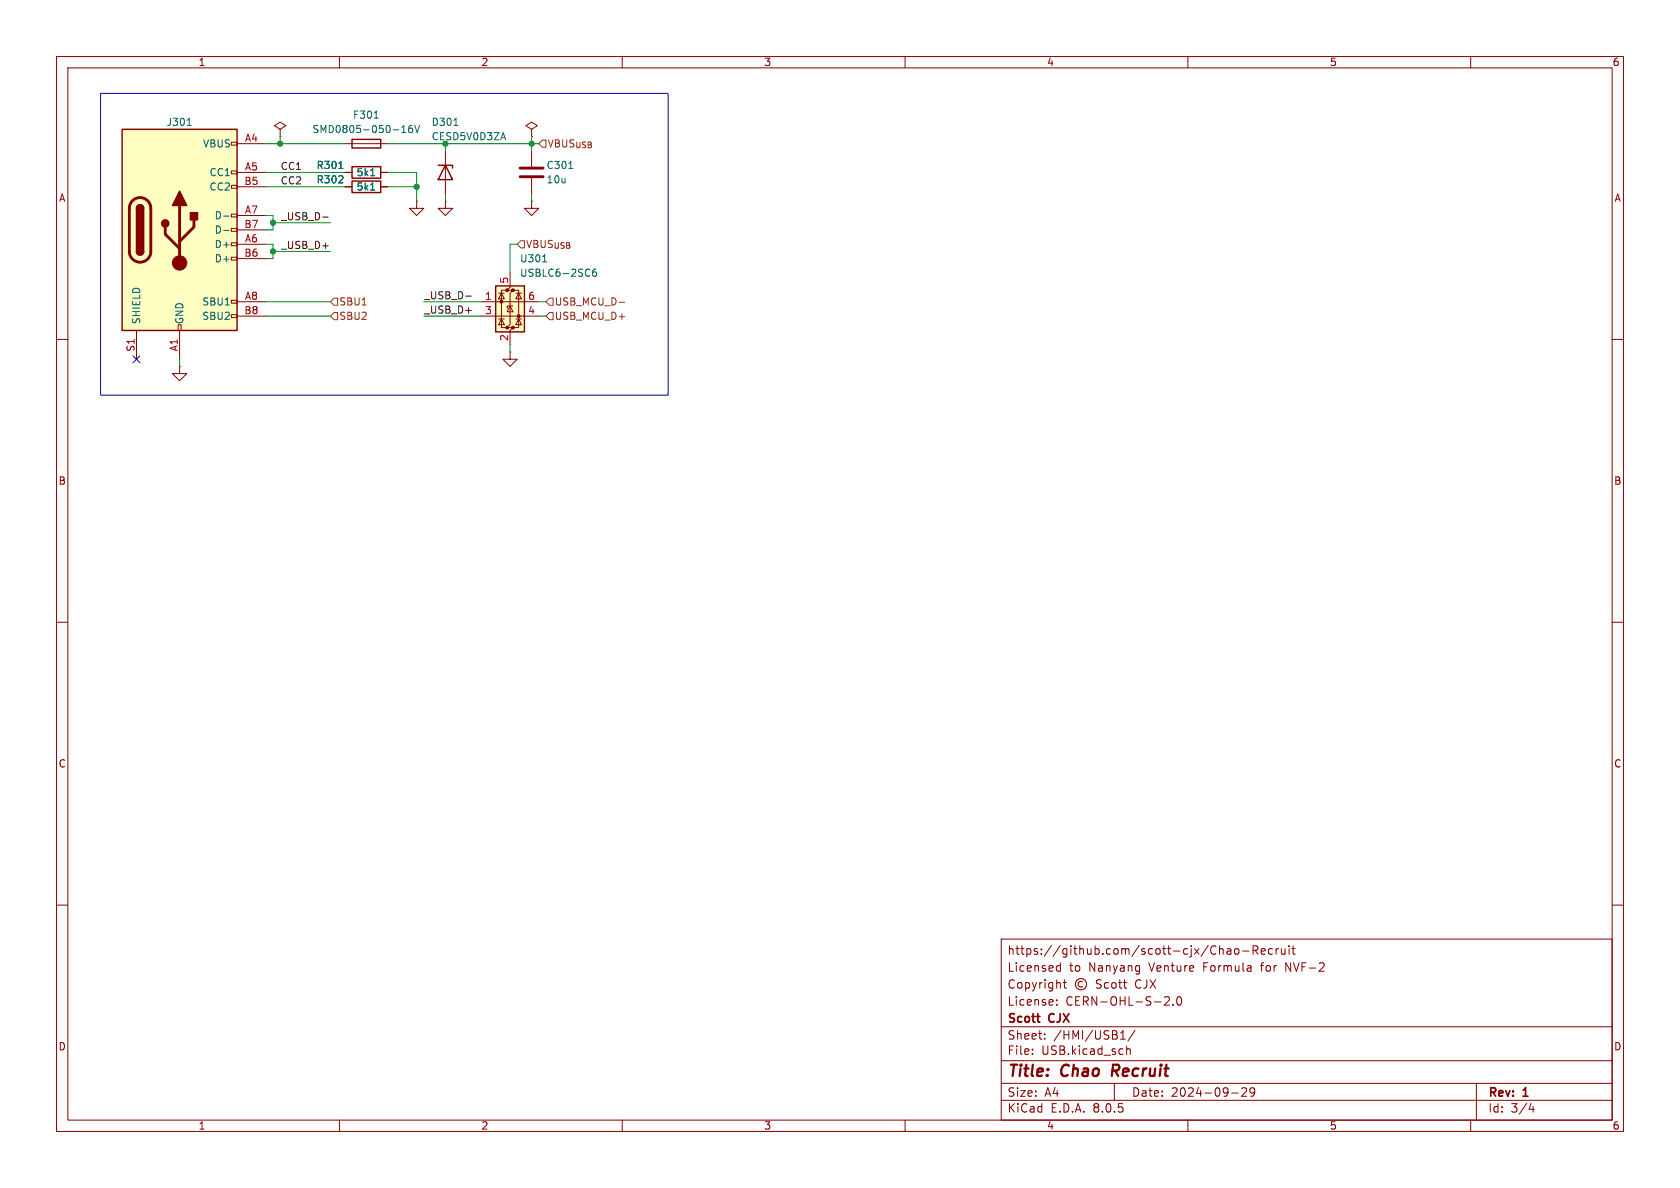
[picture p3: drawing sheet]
<svg xmlns="http://www.w3.org/2000/svg" width="297mm" height="210mm" viewBox="0 0 297 210" stroke-linecap="round" stroke-linejoin="round" font-family="sans-serif">
<g fill="none" stroke="#840000" stroke-width=".18">
<path d="M10 10h277v190h-277zM12 12h273v186h-273zM60 10v2M110 10v2M160 10v2M210 10v2M260 10v2M61 33h1.2M67.3 33h1.3M94 35.6v1.2h1.2l-1.2 1.3-1.3-1.3h1.3M94 35.6h.1M94 26.7v2.8"/>
<path d="M94 31.5v2.8M10 60h2M285 60h2M31.7 64.8v1.2h1.3l-1.3 1.3-1.2-1.3h1.2M31.7 64.8h.1M10 110h2M285 110h2M10 160h2M285 160h2M177 166h108v32h-108zM186.8 177.6v.1M186.8 176.8v.1"/>
<path d="M186.9 171.6h.6M186.9 170.8h.6M187.5 170.2v1.5M188 173.7h.5M188.2 173.2v1.3l.3 .2M191.4 173.6a.52 .52 0 0 0-.8 .4 .52 .52 0 0 0 .8 .4M194.7 173.3l-.6-.1-.3 .3 .2 .3 .6 .3v.5l-.2 .1-.6-.1M196 173.8l-.5-.1-.3 .3v.4l.2 .2h.6M196.6 173.8l.2-.1 .4 .1 .1 .6-.1 .2-.4 .1-.2-.1zM197.7 173.7h.6M198 173.2v1.3l.3 .2M198.6 173.7h.6"/>
<path d="M198.8 173.2v1.3l.4 .2M205.9 176.3l.6-.1 .2 .1v.3l-.9 1.1h.9M207.4 177.6v.1M208.2 176.3l.2-.1a.81 .81 0 0 1 .6 .6 .81 .81 0 0 1-.3 .8l-.2 .1a.81 .81 0 0 1-.3-1.4zM217 167.8h.5l.1 .9M217.6 168.1h-.5a.29 .29 0 0 0-.2 .3 .29 .29 0 0 0 .2 .3l.5-.1M218.3 167.8l.2-.1 .5 .1v.6l-.1 .2-.4 .1-.2-.1zM219.7 168.1h1.1M221.5 168l.7-.1 .2-.2-.1-.4-.2-.1h-.6v1.5M221.9 168l.5 .7M223 168.2l.7-.1-.1-.3-.4-.1-.2 .2v.7h.6M225 167.8l-.5-.1-.3 .3v.4l.2 .2h.6"/>
<path d="M225.6 167.7v1M226 167.7l-.3 .1-.1 .2M226.5 167.7l.1 .9 .4 .1 .2-.1M227.2 167.7v1M227.9 167.2v.1M227.9 167.7v1M228.4 167.7h.6M228.6 167.2v1.3l.4 .2M60 198v2M110 198v2M160 198v2M177 194.5h108"/>
<path d="M177 191.5h108M177 187.5h108M177 181.5h108M182.5 186.3v.1M182.5 185.5v.1M184.7 183.6v.1M184.7 182.8v.1M197 191.5v3M198.1 183.7h.9M198.1 182.6l.4-.4v1.5M199.2 184.9v1.5M199.2 185.5l.2-.1 .3 .1 .1 .9"/>
<path d="M200.7 182.1l-1.3 2M210 198v2M217.7 193.2h1.2M219.5 192.4l.6-.1 .2 .1 .1 .3-.9 1.1h.9M221.8 192.9l-.3 .3h-.3l-.2-.3 .1-.5 .4-.1 .2 .1a.99 .99 0 0 1-.3 1.4h-.3M260 198v2M261 191.5v6.5M270.7 195l-.4 1.1h.9M271 195.6v1"/>
<circle cx="191.1" cy="174" r="1"/>
</g>
<path d="M196.8 188.2l-.3 2" fill="none" stroke="#840000" stroke-width=".4"/>
<path d="M62.2 32h5.1v2h-5.1z" fill="none" stroke="#840000" stroke-width=".25"/>
<path d="M65.5 33.6h.8M100.6 29.8h.7" fill="none" stroke="#006464" stroke-width=".18"/>
<path d="M91.9 31.2h4.1M91.9 29.7h4.1" fill="none" stroke="#840000" stroke-width=".51"/>
<path d="M87.6 50.5h5.1v8.2h-5.1z" fill="#ffffc2"/>
<g fill="#840000" stroke="#840000" stroke-width=".18">
<circle cx="88.6" cy="53.3" r=".25"/>
<circle cx="89.7" cy="57.9" r=".25"/>
<circle cx="89.7" cy="51.3" r=".25"/>
<circle cx="90.7" cy="57.9" r=".25"/>
<circle cx="90.7" cy="51.3" r=".25"/>
<circle cx="91.7" cy="55.9" r=".25"/>
</g>
<g fill="none" stroke="#840000" stroke-width=".18">
<path d="M49.5 22.9l1-.7-1-.6-1 .6 1 .7v1.2M49.5 24.1h.1M73.7 35.6v1.2h1.2l-1.2 1.3-1.3-1.3h1.3M73.7 35.6h.1M78.7 35.6v1.2h1.3l-1.3 1.3-1.2-1.3h1.2M78.7 35.6h.1M85.1 55.9h10.1M85.1 53.3h10.1M88.1 56.4h1.1M88.1 51.8h1.1M88.6 51.8l.6 1h-1.1zM88.6 56.4l.6 1h-1.1z"/>
<path d="M89.7 51.3h-1.1v6.6h1.1M90.2 54.1l.5 1h-1zM90.2 48.3v2.5l-.5 .5h1l-.5 .5v5.6l-.5 .5h1l-.5 .5v2.6M90.7 54.1h-1v.4M90.7 51.3h1v6.6h-1M91.2 56.4h1M91.2 51.8h1M91.7 56.4l.5 1h-1zM91.7 51.8l.5 1h-1zM90.2 62.2v1.3h1.2l-1.2 1.3-1.3-1.3h1.3M90.2 62.2h.1"/>
</g>
<path d="M87.6 50.5h5.1v8.2h-5.1z" fill="none" stroke="#840000" stroke-width=".25"/>
<path d="M95.9 46.3h.7M105.4 47.6h-.4a.85 .85 0 0 0 0 1.2l.4-.1 .1-.4-.3-.2h-.3l-.1 .2" fill="none" stroke="#006464" stroke-width=".18"/>
<path d="M21.6 22.9h20.3v35.5h-20.3z" fill="#ffffc2"/>
<g fill="none" stroke="#840000" stroke-width=".18">
<path d="M40.9 37.8h1v.6h-1zM40.9 32.8h1v.5h-1zM40.9 30.2h1v.5h-1zM40.9 25.1h1v.6h-1zM41.9 25.4h5.1M41.9 30.5h5.1M41.9 38.1h5.1M41.9 33h5.1M61 25.4h7.6M61 30.5h1.2M61 33h1.2M67.3 30.5h1.3"/>
<path d="M67.3 33h1.3M78.7 26.7v7.6M94 22.9l1-.7-1-.6-1 .6 1 .7v1.2M94 24.1h.1M24.1 58.4v5.1M31.5 57.4h.5v1h-.5zM31.7 58.4v5.1M40.9 55.6h1v.5h-1zM40.9 53.1h1v.5h-1zM40.9 45.5h1v.5h-1zM40.9 42.9h1v.5h-1zM40.9 40.4h1v.5h-1z"/>
<path d="M41.9 43.2h5.1M41.9 53.3h5.1M41.9 45.7h5.1M41.9 40.6h5.1M41.9 55.9h5.1"/>
</g>
<path d="M21.6 22.9h20.3v35.5h-20.3zM24.1 36.8a.64 .64 0 0 1 .7-.6 .64 .64 0 0 1 .6 .6M62.2 24.6h5.1v1.6h-5.1zM62.2 29.5h5.1v2h-5.1zM77.5 29.2h2.5v.5M78.7 29.2l1.3 2.6h-2.5zM24.1 44.5a.64 .64 0 0 0 .7 .6 .64 .64 0 0 0 .6-.6" fill="none" stroke="#840000" stroke-width=".25"/>
<path d="M23.4 35.5a1.9 1.9 0 0 1 2.1-.4 1.9 1.9 0 0 1 1.2 1.7v7.7a1.91 1.91 0 0 1-1.9 1.8 1.91 1.91 0 0 1-1.9-1.8v-7.8l.1-.7zM31.7 36.3v10.2M34.3 38.9v1.2l-2.6 2.6M29.2 40.1v1.3l2.5 2.5" fill="none" stroke="#840000" stroke-width=".51"/>
<g fill="#840000" stroke="#840000" stroke-width=".25">
<path d="M24.1 44.5h1.3a.64 .64 0 0 1-.6 .6 .64 .64 0 0 1-.7-.6z"/>
<path d="M24.1 36.8h1.3v7.7h-1.3z"/>
<path d="M24.3 36.4a.64 .64 0 0 1 .7-.2 .64 .64 0 0 1 .4 .6h-1.3z"/>
<path d="M31.7 33.8l1.3 2.5h-2.5z"/>
<path d="M33.7 37.6h1.2v1.3h-1.2z"/>
<circle cx="29.2" cy="39.5" r=".63"/>
</g>
<circle cx="31.7" cy="46.5" r="1.27" fill="#840000" stroke="#840000" stroke-width=".18"/>
<path d="M33.1 22.2h.7M39.5 38.2h1M59.9 29.8h.7M65.5 31.1h.8M65.5 33.6h.8M66.2 20.9h.7M71 23.4h.8M71 22.5l.4-.3v1.2M72.8 22.2h-.3a.85 .85 0 0 0 0 1.2l.4-.1 .1-.4-.3-.2h-.3l-.2 .2M73.3 22.2l.5 1.2 .4-1.2M80.2 22.2h.8M39.5 40.7h1" fill="none" stroke="#006464" stroke-width=".18"/>
<path d="M95.9 24.8h.6v1.2h-.6l-.7-.6zM59.1 52.7h.6v1.3h-.6l-.7-.7zM59.1 55.2h.6v1.3h-.6l-.7-.6zM92.1 42.5h.6v1.3h-.6l-.7-.6zM97.2 52.7h.6v1.3h-.6l-.7-.7zM97.2 55.2h.6v1.3h-.6l-.7-.6zM109.5 53.4h.9" fill="none" stroke="#725600" stroke-width=".18"/>
<path d="M57 38.4h1M82.3 52.3h1" fill="none" stroke="#0f0f0f" stroke-width=".18"/>
<path d="M17.8 16.5h100.3v53.4h-100.3z" fill="none" stroke="#0000c2" stroke-width=".18"/>
<g fill="none" stroke="#009600" stroke-width=".18">
<path d="M47 25.4h14M47 38.1h1.3v2.5h-1.3M47 33h14M47 30.5h14M48.3 39.4h10.1M49.5 24.1v1.3M68.6 25.4h26.6M68.6 30.5h5.1v5.1M68.6 33h5.1M78.7 25.4v1.3M78.7 34.3v1.3M94 24.1v2.6"/>
<path d="M94 34.3v1.3M47 43.2h1.3v2.5h-1.3M47 55.9h11.4M47 53.3h11.4M48.3 44.5h10.1M74.9 55.9h10.2M74.9 53.3h10.2M91.4 43.2h-1.2v5.1M95.2 55.9h1.3M95.2 53.3h1.3M31.7 63.5v1.3M90.2 61v1.2"/>
</g>
<path d="M23.5 62.9l1.2 1.2M24.7 62.9l-1.2 1.2" fill="none" stroke="#000084" stroke-width=".18"/>
<g fill="#009600" stroke="#009600" stroke-width=".18">
<circle cx="49.5" cy="25.4" r=".46"/>
<circle cx="48.3" cy="44.5" r=".46"/>
<circle cx="73.7" cy="33" r=".46"/>
<circle cx="48.3" cy="39.4" r=".46"/>
<circle cx="78.7" cy="25.4" r=".46"/>
<circle cx="94" cy="25.4" r=".46"/>
</g>
<g font-size="2.8" fill="#840000">
<text x="178" y="190.9">Title:</text>
<text x="187.7" y="190.9">Chao</text>
<text x="197.4" y="190.9">Recruit</text>
</g>
<g font-size="2.1" fill="#840000">
<text x="178" y="172">Licensed</text>
<text x="178" y="169">https://github.com/scott-cjx/Chao-Recruit</text>
<text x="189" y="172">to</text>
<text x="192.5" y="172">Nanyang</text>
<text x="203.3" y="172">Venture</text>
<text x="213" y="172">Formula</text>
<text x="223.4" y="172">for</text>
<text x="227.8" y="172">NVF-2</text>
<text x="178" y="178">License:</text>
<text x="178" y="175">Copyright</text>
<text x="188.4" y="178">CERN-OHL-S-2.0</text>
<text x="200.8" y="175">CJX</text>
<text x="178" y="184">Sheet:</text>
<text x="178" y="181.2">Scott</text>
<text x="185.5" y="181.2">CJX</text>
<text x="186.2" y="184">/HMI/USB1/</text>
<text x="178" y="186.7">File:</text>
<text x="184.1" y="186.7">USB.kicad_sch</text>
<text x="178" y="196.9">KiCad</text>
<text x="178" y="194.1">Size:</text>
<text x="184.7" y="194.1">A4</text>
<text x="185.7" y="196.9">E.D.A.</text>
<text x="193.3" y="196.9">8.0.5</text>
<text x="200" y="194.1">Date:</text>
<text x="207" y="194.1">2024-09-29</text>
<text x="263" y="194.3">Rev:</text>
<text x="263" y="196.9">Id:</text>
<text x="267.1" y="196.9">3/4</text>
<text x="269.4" y="194.3">1</text>
</g>
<g font-size="1.8" fill="#840000">
<text x="35" y="11.9">1</text>
<text x="85" y="11.9">2</text>
<text x="135" y="11.9">3</text>
<text x="185" y="11.9">4</text>
<text x="235" y="11.9">5</text>
<text x="285" y="11.9">6</text>
<text x="10.3" y="35.9">A</text>
<text x="285.3" y="35.9">A</text>
<text x="10.3" y="85.9">B</text>
<text x="285.3" y="85.9">B</text>
<text x="10.3" y="135.9">C</text>
<text x="285.3" y="135.9">C</text>
<text x="10.3" y="185.9">D</text>
<text x="285.3" y="185.9">D</text>
<text x="35" y="199.9">1</text>
<text x="85" y="199.9">2</text>
<text x="135" y="199.9">3</text>
<text x="185" y="199.9">4</text>
<text x="235" y="199.9">5</text>
<text x="285" y="199.9">6</text>
</g>
<g font-size="1.8" fill="#006464">
<text x="29.4" y="22.5">J301</text>
<text x="55.1" y="23.7">SMD0805-050-16V</text>
<text x="62.3" y="21.2">F301</text>
<text x="76.2" y="22.5">D301</text>
<text x="35.8" y="26.3">VBUS</text>
<text x="76.2" y="25">CESD5V0D3ZA</text>
<text x="36.9" y="31.3">CC1</text>
<text x="36.9" y="33.9">CC2</text>
<text x="55.9" y="32.6">R302</text>
<text x="55.9" y="30.1">R301</text>
<text x="62.9" y="33.9">5k1</text>
<text x="62.9" y="31.3">5k1</text>
<text x="96.5" y="30.1">C301</text>
<text x="96.5" y="32.6">10u</text>
<text x="37.8" y="39">D-</text>
<text x="37.8" y="41.5">D-</text>
<text x="37.8" y="44">D+</text>
<text x="37.8" y="46.6">D+</text>
<text x="91.8" y="46.6">U301</text>
<text x="91.8" y="49.1">USBLC6-2SC6</text>
<text x="25" y="57.4" transform="rotate(-90 25 57.4)">SHIELD</text>
<text x="32.6" y="57.4" transform="rotate(-90 32.6 57.4)">GND</text>
<text x="35.7" y="54.2">SBU1</text>
<text x="35.7" y="56.7">SBU2</text>
</g>
<g font-size="1.8" fill="#a90000">
<text x="43.2" y="25.1">A4</text>
<text x="43.1" y="32.8">B5</text>
<text x="43.2" y="30.2">A5</text>
<text x="43.1" y="40.4">B7</text>
<text x="43.2" y="37.8">A7</text>
<text x="43.1" y="45.5">B6</text>
<text x="43.2" y="42.9">A6</text>
<text x="43.2" y="53.1">A8</text>
<text x="85.7" y="53.1">1</text>
<text x="89.9" y="50.2" transform="rotate(-90 89.9 50.2)">5</text>
<text x="93.3" y="53.1">6</text>
<text x="43.1" y="55.6">B8</text>
<text x="85.7" y="55.6">3</text>
<text x="93.3" y="55.6">4</text>
<text x="23.9" y="62.3" transform="rotate(-90 23.9 62.3)">S1</text>
<text x="31.5" y="62.2" transform="rotate(-90 31.5 62.2)">A1</text>
<text x="89.9" y="60.4" transform="rotate(-90 89.9 60.4)">2</text>
</g>
<g font-size="1.8" fill="#725600">
<text x="96.7" y="26.3">VBUS_{USB}</text>
<text x="92.9" y="44">VBUS_{USB}</text>
<text x="59.9" y="54.2">SBU1</text>
<text x="59.9" y="56.7">SBU2</text>
<text x="98" y="54.2">USB_MCU_D-</text>
<text x="98" y="56.7">USB_MCU_D+</text>
</g>
<g font-size="1.8" fill="#0f0f0f">
<text x="49.5" y="30.1">CC1</text>
<text x="49.5" y="32.7">CC2</text>
<text x="49.6" y="39">_USB_D-</text>
<text x="49.6" y="44.1">_USB_D+</text>
<text x="74.9" y="53">_USB_D-</text>
<text x="74.9" y="55.5">_USB_D+</text>
</g>
</svg>
